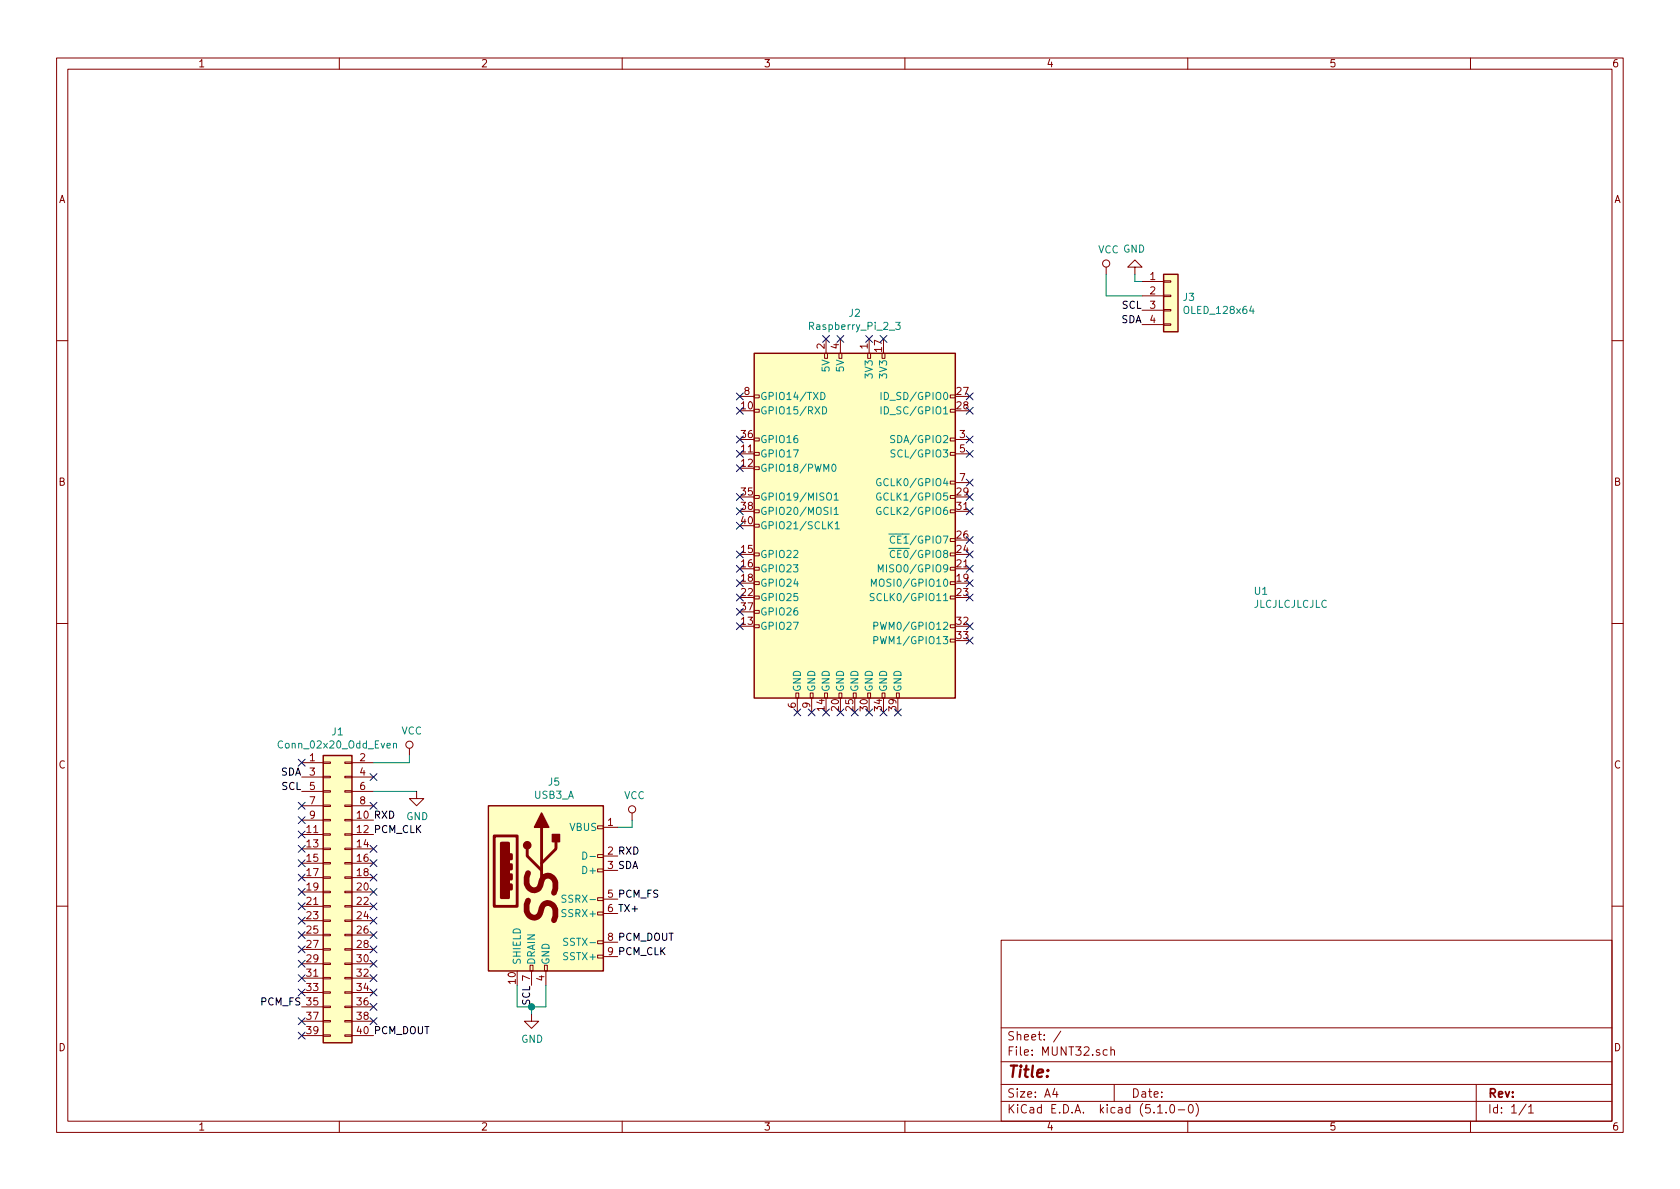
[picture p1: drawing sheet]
EESchema Schematic File Version 4
LIBS:MUNT32-cache
EELAYER 29 0
EELAYER END
$Descr A4 11693 8268
encoding utf-8
Sheet 1 1
Title ""
Date ""
Rev ""
Comp ""
Comment1 ""
Comment2 ""
Comment3 ""
Comment4 ""
$EndDescr
$Comp
L Connector:Raspberry_Pi_2_3 J2
U 1 1
P 5950 3650
F 0 "J2" H 5950 5131 50  0000 C CNN
F 1 "Raspberry_Pi_2_3" H 5950 5040 50  0000 C CNN
F 2 "VideoGames:Raspberry Pi 3A+" H 5950 3650 50  0001 C CNN
F 3 "https://www.raspberrypi.org/documentation/hardware/raspberrypi/schematics/rpi_SCH_3bplus_1p0_reduced.pdf" H 5950 3650 50  0001 C CNN
	1    5950 3650
	1    0    0    -1  
$EndComp
$Comp
L Connector_Generic:Conn_02x20_Odd_Even J1
U 1 1
P 2300 6200
F 0 "J1" H 2350 7317 50  0000 C CNN
F 1 "Conn_02x20_Odd_Even" H 2350 7226 50  0000 C CNN
F 2 "Connector_PinSocket_2.54mm:PinSocket_2x20_P2.54mm_Vertical" H 2300 6200 50  0001 C CNN
F 3 "~" H 2300 6200 50  0001 C CNN
	1    2300 6200
	1    0    0    -1  
$EndComp
$Comp
L Connector_Generic:Conn_01x04 J3
U 1 1
P 8150 2050
F 0 "J3" H 8230 2042 50  0000 L CNN
F 1 "OLED_128x64" H 8230 1951 50  0000 L CNN
F 2 "VideoGames:OLED_128x64" H 8150 2050 50  0001 C CNN
F 3 "~" H 8150 2050 50  0001 C CNN
	1    8150 2050
	1    0    0    -1  
$EndComp
$Comp
L power:GND #PWR0101
U 1 1
P 7900 1900
F 0 "#PWR0101" H 7900 1650 50  0001 C CNN
F 1 "GND" H 7905 1727 50  0000 C CNN
F 2 "" H 7900 1900 50  0001 C CNN
F 3 "" H 7900 1900 50  0001 C CNN
	1    7900 1900
	-1   0    0    1   
$EndComp
Wire Wire Line
	7900 1900 7900 1950
Wire Wire Line
	7900 1950 7950 1950
$Comp
L power:VCC #PWR0102
U 1 1
P 7700 1900
F 0 "#PWR0102" H 7700 1750 50  0001 C CNN
F 1 "VCC" H 7717 2073 50  0000 C CNN
F 2 "" H 7700 1900 50  0001 C CNN
F 3 "" H 7700 1900 50  0001 C CNN
	1    7700 1900
	1    0    0    -1  
$EndComp
Wire Wire Line
	7700 1900 7700 2050
Wire Wire Line
	7700 2050 7950 2050
Text Label 7950 2150 2    50   ~ 0
SCL
Text Label 7950 2250 2    50   ~ 0
SDA
$Comp
L power:VCC #PWR0105
U 1 1
P 2850 5250
F 0 "#PWR0105" H 2850 5100 50  0001 C CNN
F 1 "VCC" H 2867 5423 50  0000 C CNN
F 2 "" H 2850 5250 50  0001 C CNN
F 3 "" H 2850 5250 50  0001 C CNN
	1    2850 5250
	1    0    0    -1  
$EndComp
$Comp
L power:GND #PWR0106
U 1 1
P 2900 5500
F 0 "#PWR0106" H 2900 5250 50  0001 C CNN
F 1 "GND" H 2905 5327 50  0000 C CNN
F 2 "" H 2900 5500 50  0001 C CNN
F 3 "" H 2900 5500 50  0001 C CNN
	1    2900 5500
	1    0    0    -1  
$EndComp
$Comp
L Connector:USB3_A J5
U 1 1
P 3800 6150
F 0 "J5" H 3857 6867 50  0000 C CNN
F 1 "USB3_A" H 3857 6776 50  0000 C CNN
F 2 "VideoGames:USB3_A" H 3950 6250 50  0001 C CNN
F 3 "~" H 3950 6250 50  0001 C CNN
	1    3800 6150
	1    0    0    -1  
$EndComp
Text Label 2600 5700 0    50   ~ 0
RXD
Wire Wire Line
	2850 5300 2850 5250
Wire Wire Line
	2600 5300 2850 5300
Text Label 2600 5800 0    50   ~ 0
PCM_CLK
Wire Wire Line
	2600 5500 2900 5500
Text Label 2600 7200 0    50   ~ 0
PCM_DOUT
Text Label 2100 7000 2    50   ~ 0
PCM_FS
NoConn ~ 5150 2750
NoConn ~ 5150 2850
NoConn ~ 5750 2350
NoConn ~ 5850 2350
NoConn ~ 6050 2350
NoConn ~ 6150 2350
NoConn ~ 6750 2750
NoConn ~ 6750 2850
NoConn ~ 6750 3050
NoConn ~ 6750 3150
NoConn ~ 6750 3350
NoConn ~ 6750 3450
NoConn ~ 6750 3550
NoConn ~ 6750 3750
NoConn ~ 6750 3850
NoConn ~ 6750 3950
NoConn ~ 6750 4050
NoConn ~ 6750 4150
NoConn ~ 6750 4350
NoConn ~ 6750 4450
NoConn ~ 5150 3050
NoConn ~ 5150 3150
NoConn ~ 5150 3250
NoConn ~ 5150 3450
NoConn ~ 5150 3550
NoConn ~ 5150 3650
NoConn ~ 5150 3850
NoConn ~ 5150 3950
NoConn ~ 5150 4050
NoConn ~ 5150 4150
NoConn ~ 5150 4250
NoConn ~ 5150 4350
NoConn ~ 5550 4950
NoConn ~ 5650 4950
NoConn ~ 5750 4950
NoConn ~ 5850 4950
NoConn ~ 5950 4950
NoConn ~ 6050 4950
NoConn ~ 6150 4950
NoConn ~ 6250 4950
$Comp
L power:VCC #PWR0107
U 1 1
P 4400 5700
F 0 "#PWR0107" H 4400 5550 50  0001 C CNN
F 1 "VCC" H 4417 5873 50  0000 C CNN
F 2 "" H 4400 5700 50  0001 C CNN
F 3 "" H 4400 5700 50  0001 C CNN
	1    4400 5700
	1    0    0    -1  
$EndComp
Wire Wire Line
	4300 5750 4400 5750
Wire Wire Line
	4400 5750 4400 5700
$Comp
L power:GND #PWR0108
U 1 1
P 3700 7050
F 0 "#PWR0108" H 3700 6800 50  0001 C CNN
F 1 "GND" H 3705 6877 50  0000 C CNN
F 2 "" H 3700 7050 50  0001 C CNN
F 3 "" H 3700 7050 50  0001 C CNN
	1    3700 7050
	1    0    0    -1  
$EndComp
Text Label 2100 5500 2    50   ~ 0
SCL
Text Label 2100 5400 2    50   ~ 0
SDA
Text Label 4300 6050 0    50   ~ 0
SDA
Text Label 3700 6850 3    50   ~ 0
SCL
Text Label 4300 6650 0    50   ~ 0
PCM_CLK
Text Label 4300 6550 0    50   ~ 0
PCM_DOUT
Text Label 4300 6250 0    50   ~ 0
PCM_FS
Text Label 4300 5950 0    50   ~ 0
RXD
Wire Wire Line
	3600 6850 3600 7000
Wire Wire Line
	3600 7000 3700 7000
Wire Wire Line
	3800 6850 3800 7000
Wire Wire Line
	3700 7000 3700 7050
Connection ~ 3700 7000
Wire Wire Line
	3700 7000 3800 7000
Text Label 4300 6350 0    50   ~ 0
TX+
$Comp
L Video_Games:JLCJLCJLCJLC U1
U 1 1
P 8700 4150
F 0 "U1" H 8725 4196 50  0000 L CNN
F 1 "JLCJLCJLCJLC" H 8725 4105 50  0000 L CNN
F 2 "VideoGames:JLCJLCJLCJLC" H 8700 4150 50  0001 C CNN
F 3 "" H 8700 4150 50  0001 C CNN
	1    8700 4150
	1    0    0    -1  
$EndComp
NoConn ~ 2100 5600
NoConn ~ 2100 5700
NoConn ~ 2100 5800
NoConn ~ 2100 5900
NoConn ~ 2100 6000
NoConn ~ 2100 6100
NoConn ~ 2100 6200
NoConn ~ 2100 6300
NoConn ~ 2100 6400
NoConn ~ 2100 6500
NoConn ~ 2100 6600
NoConn ~ 2100 6700
NoConn ~ 2100 6800
NoConn ~ 2100 6900
NoConn ~ 2100 7100
NoConn ~ 2100 7200
NoConn ~ 2600 7100
NoConn ~ 2600 7000
NoConn ~ 2600 6900
NoConn ~ 2600 6800
NoConn ~ 2600 6700
NoConn ~ 2600 6600
NoConn ~ 2600 6500
NoConn ~ 2600 6400
NoConn ~ 2600 6300
NoConn ~ 2600 6200
NoConn ~ 2600 6100
NoConn ~ 2600 6000
NoConn ~ 2600 5900
NoConn ~ 2600 5400
NoConn ~ 2600 5600
NoConn ~ 2100 5300
$EndSCHEMATC
